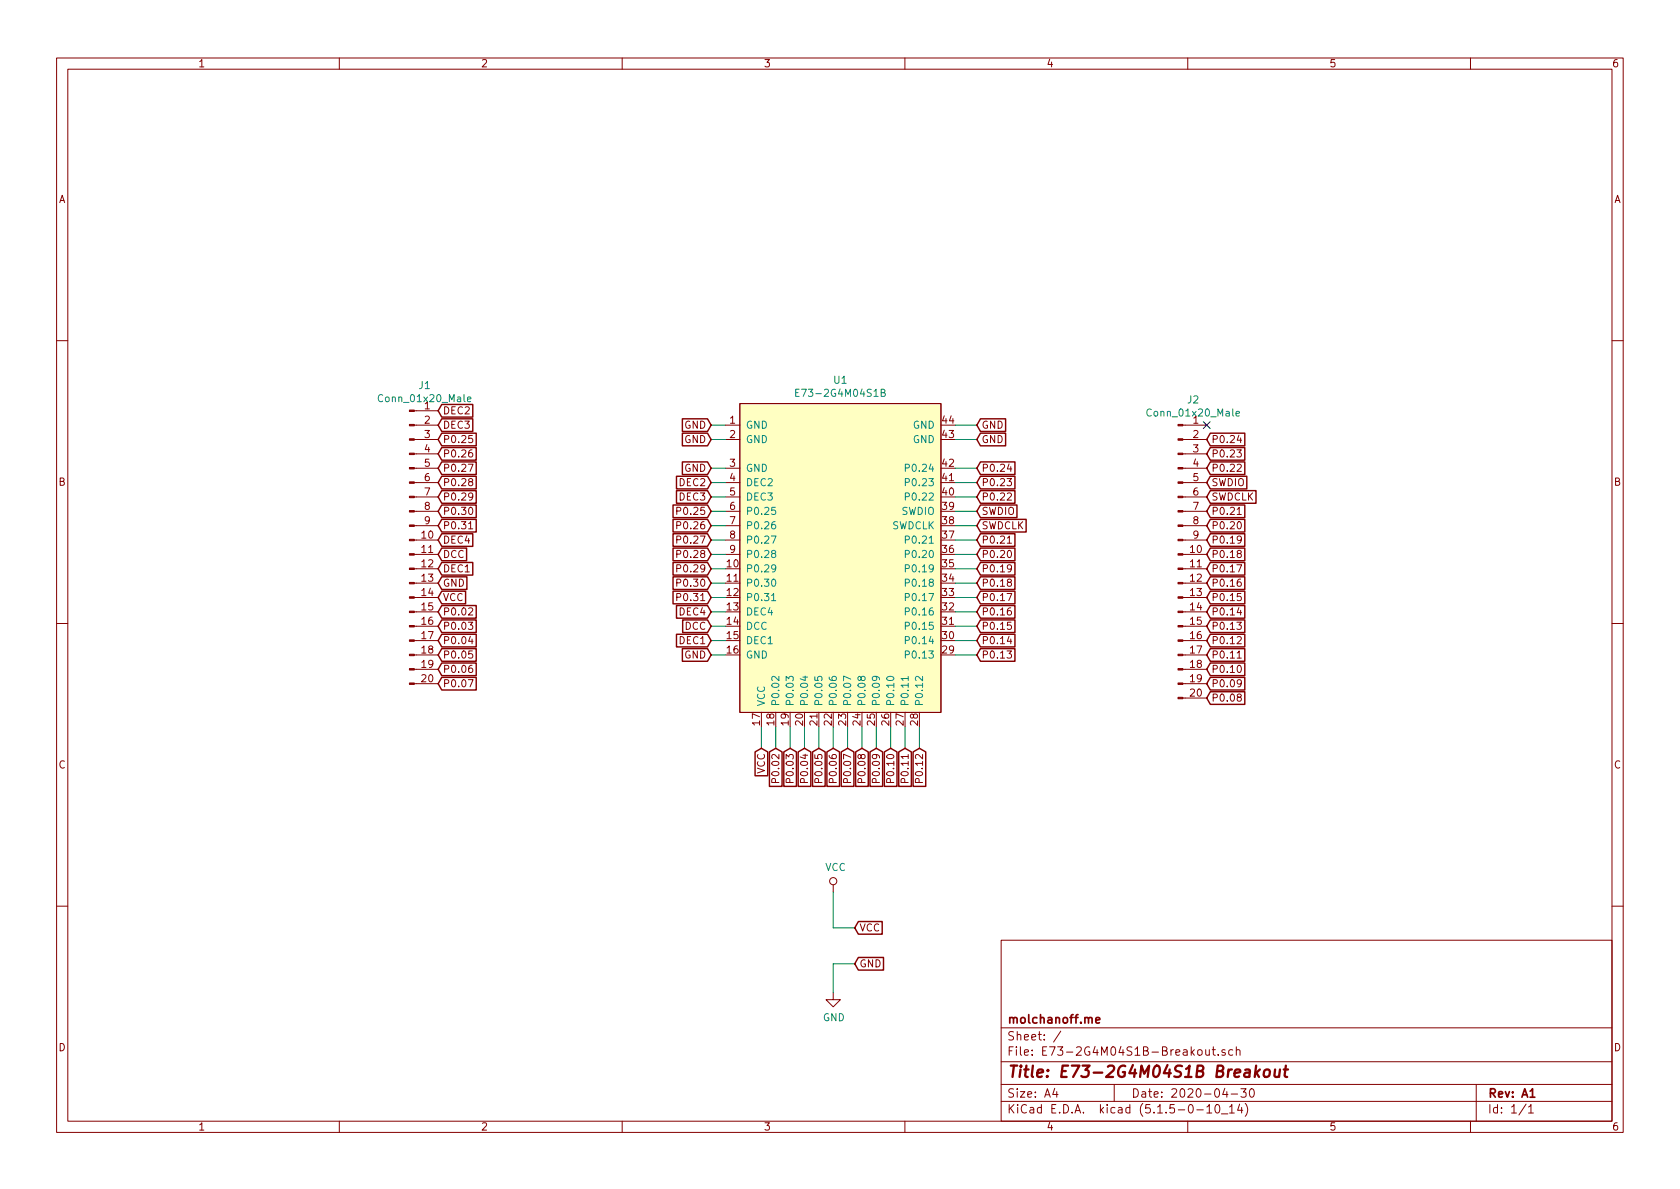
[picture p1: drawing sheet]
EESchema Schematic File Version 4
EELAYER 30 0
EELAYER END
$Descr A4 11693 8268
encoding utf-8
Sheet 1 1
Title "E73-2G4M04S1B Breakout"
Date "2020-04-30"
Rev "A1"
Comp "molchanoff.me"
Comment1 ""
Comment2 ""
Comment3 ""
Comment4 ""
$EndDescr
$Comp
L Ebyte:E73-2G4M04S1B U1
U 1 1
P 5850 3800
F 0 "U1" H 5850 4965 50  0000 C CNN
F 1 "E73-2G4M04S1B" H 5850 4874 50  0000 C CNN
F 2 "Ebyte:E73-2G4M04S1B" H 5900 3350 50  0001 C CNN
F 3 "" H 5900 3350 50  0001 C CNN
	1    5850 3800
	1    0    0    -1  
$EndComp
Wire Wire Line
	5050 3350 4950 3350
Text GLabel 4950 3350 0    50   Input ~ 0
DEC2
Wire Wire Line
	5050 3450 4950 3450
Wire Wire Line
	5050 3550 4950 3550
Wire Wire Line
	5050 3650 4950 3650
Wire Wire Line
	5050 3750 4950 3750
Wire Wire Line
	5050 3850 4950 3850
Wire Wire Line
	5050 3950 4950 3950
Wire Wire Line
	5050 4050 4950 4050
Wire Wire Line
	5050 4150 4950 4150
Wire Wire Line
	5050 4250 4950 4250
Wire Wire Line
	5050 4350 4950 4350
Wire Wire Line
	5050 4450 4950 4450
Wire Wire Line
	5050 4550 4950 4550
Text GLabel 4950 3450 0    50   Input ~ 0
DEC3
Text GLabel 4950 3550 0    50   Input ~ 0
P0.25
Text GLabel 4950 3650 0    50   Input ~ 0
P0.26
Text GLabel 4950 3750 0    50   Input ~ 0
P0.27
Text GLabel 4950 3850 0    50   Input ~ 0
P0.28
Text GLabel 4950 3950 0    50   Input ~ 0
P0.29
Text GLabel 4950 4050 0    50   Input ~ 0
P0.30
Text GLabel 4950 4150 0    50   Input ~ 0
P0.31
Text GLabel 4950 4250 0    50   Input ~ 0
DEC4
Text GLabel 4950 4350 0    50   Input ~ 0
DCC
Text GLabel 4950 4450 0    50   Input ~ 0
DEC1
Text GLabel 4950 4550 0    50   Input ~ 0
GND
Wire Wire Line
	5050 3250 4950 3250
Wire Wire Line
	5050 3050 4950 3050
Wire Wire Line
	5050 2950 4950 2950
Text GLabel 4950 2950 0    50   Input ~ 0
GND
Text GLabel 4950 3050 0    50   Input ~ 0
GND
Text GLabel 4950 3250 0    50   Input ~ 0
GND
Wire Wire Line
	5300 5050 5300 5200
Wire Wire Line
	5400 5050 5400 5200
Wire Wire Line
	5500 5050 5500 5200
Wire Wire Line
	5600 5050 5600 5200
Wire Wire Line
	5700 5050 5700 5200
Wire Wire Line
	5800 5050 5800 5200
Wire Wire Line
	5900 5050 5900 5200
Wire Wire Line
	6000 5050 6000 5200
Wire Wire Line
	6100 5050 6100 5200
Wire Wire Line
	6200 5050 6200 5200
Wire Wire Line
	6300 5050 6300 5200
Wire Wire Line
	6400 5050 6400 5200
Text GLabel 5300 5200 3    50   Input ~ 0
VCC
Text GLabel 5400 5200 3    50   Input ~ 0
P0.02
Text GLabel 5500 5200 3    50   Input ~ 0
P0.03
Text GLabel 5600 5200 3    50   Input ~ 0
P0.04
Text GLabel 5700 5200 3    50   Input ~ 0
P0.05
Text GLabel 5800 5200 3    50   Input ~ 0
P0.06
Text GLabel 5900 5200 3    50   Input ~ 0
P0.07
Text GLabel 6000 5200 3    50   Input ~ 0
P0.08
Text GLabel 6100 5200 3    50   Input ~ 0
P0.09
Text GLabel 6200 5200 3    50   Input ~ 0
P0.10
Text GLabel 6300 5200 3    50   Input ~ 0
P0.11
Text GLabel 6400 5200 3    50   Input ~ 0
P0.12
Wire Wire Line
	6650 4550 6800 4550
Wire Wire Line
	6650 4450 6800 4450
Wire Wire Line
	6650 4350 6800 4350
Wire Wire Line
	6650 4250 6800 4250
Wire Wire Line
	6650 4150 6800 4150
Wire Wire Line
	6650 4050 6800 4050
Wire Wire Line
	6650 3950 6800 3950
Wire Wire Line
	6650 3850 6800 3850
Wire Wire Line
	6650 3750 6800 3750
Wire Wire Line
	6650 3650 6800 3650
Wire Wire Line
	6650 3550 6800 3550
Wire Wire Line
	6650 3450 6800 3450
Wire Wire Line
	6650 3350 6800 3350
Wire Wire Line
	6650 3250 6800 3250
Wire Wire Line
	6650 3050 6800 3050
Wire Wire Line
	6650 2950 6800 2950
Text GLabel 6800 4550 2    50   Input ~ 0
P0.13
Text GLabel 6800 4450 2    50   Input ~ 0
P0.14
Text GLabel 6800 4350 2    50   Input ~ 0
P0.15
Text GLabel 6800 4250 2    50   Input ~ 0
P0.16
Text GLabel 6800 4150 2    50   Input ~ 0
P0.17
Text GLabel 6800 4050 2    50   Input ~ 0
P0.18
Text GLabel 6800 3950 2    50   Input ~ 0
P0.19
Text GLabel 6800 3850 2    50   Input ~ 0
P0.20
Text GLabel 6800 3750 2    50   Input ~ 0
P0.21
Text GLabel 6800 3650 2    50   Input ~ 0
SWDCLK
Text GLabel 6800 3550 2    50   Input ~ 0
SWDIO
Text GLabel 6800 3450 2    50   Input ~ 0
P0.22
Text GLabel 6800 3350 2    50   Input ~ 0
P0.23
Text GLabel 6800 3250 2    50   Input ~ 0
P0.24
Text GLabel 6800 3050 2    50   Input ~ 0
GND
Text GLabel 6800 2950 2    50   Input ~ 0
GND
Text GLabel 3050 2850 2    50   Input ~ 0
DEC2
Text GLabel 3050 2950 2    50   Input ~ 0
DEC3
Text GLabel 3050 3050 2    50   Input ~ 0
P0.25
Text GLabel 3050 3150 2    50   Input ~ 0
P0.26
Text GLabel 3050 3250 2    50   Input ~ 0
P0.27
Text GLabel 3050 3350 2    50   Input ~ 0
P0.28
Text GLabel 3050 3450 2    50   Input ~ 0
P0.29
Text GLabel 3050 3550 2    50   Input ~ 0
P0.30
Text GLabel 3050 3650 2    50   Input ~ 0
P0.31
Text GLabel 3050 3750 2    50   Input ~ 0
DEC4
Text GLabel 3050 3850 2    50   Input ~ 0
DCC
Text GLabel 3050 3950 2    50   Input ~ 0
DEC1
Text GLabel 3050 4050 2    50   Input ~ 0
GND
Text GLabel 3050 4150 2    50   Input ~ 0
VCC
Text GLabel 3050 4250 2    50   Input ~ 0
P0.02
Text GLabel 3050 4350 2    50   Input ~ 0
P0.03
Text GLabel 3050 4450 2    50   Input ~ 0
P0.04
Text GLabel 3050 4550 2    50   Input ~ 0
P0.05
Text GLabel 3050 4650 2    50   Input ~ 0
P0.06
$Comp
L Connector:Conn_01x20_Male J2
U 1 1
P 8200 3850
F 0 "J2" H 8306 4928 50  0000 C CNN
F 1 "Conn_01x20_Male" H 8306 4837 50  0000 C CNN
F 2 "Connector_PinHeader_2.54mm:PinHeader_1x20_P2.54mm_Vertical" H 8200 3850 50  0001 C CNN
F 3 "~" H 8200 3850 50  0001 C CNN
	1    8200 3850
	1    0    0    -1  
$EndComp
$Comp
L Connector:Conn_01x20_Male J1
U 1 1
P 2850 3750
F 0 "J1" H 2956 4828 50  0000 C CNN
F 1 "Conn_01x20_Male" H 2956 4737 50  0000 C CNN
F 2 "Connector_PinHeader_2.54mm:PinHeader_1x20_P2.54mm_Vertical" H 2850 3750 50  0001 C CNN
F 3 "~" H 2850 3750 50  0001 C CNN
	1    2850 3750
	1    0    0    -1  
$EndComp
Text GLabel 3050 4750 2    50   Input ~ 0
P0.07
Text GLabel 8400 4850 2    50   Input ~ 0
P0.08
Text GLabel 8400 4750 2    50   Input ~ 0
P0.09
Text GLabel 8400 4650 2    50   Input ~ 0
P0.10
Text GLabel 8400 4550 2    50   Input ~ 0
P0.11
Text GLabel 8400 4450 2    50   Input ~ 0
P0.12
Text GLabel 8400 4350 2    50   Input ~ 0
P0.13
Text GLabel 8400 4250 2    50   Input ~ 0
P0.14
Text GLabel 8400 4150 2    50   Input ~ 0
P0.15
Text GLabel 8400 4050 2    50   Input ~ 0
P0.16
Text GLabel 8400 3950 2    50   Input ~ 0
P0.17
Text GLabel 8400 3850 2    50   Input ~ 0
P0.18
Text GLabel 8400 3750 2    50   Input ~ 0
P0.19
Text GLabel 8400 3650 2    50   Input ~ 0
P0.20
Text GLabel 8400 3550 2    50   Input ~ 0
P0.21
Text GLabel 8400 3450 2    50   Input ~ 0
SWDCLK
Text GLabel 8400 3350 2    50   Input ~ 0
SWDIO
Text GLabel 8400 3250 2    50   Input ~ 0
P0.22
Text GLabel 8400 3150 2    50   Input ~ 0
P0.23
Text GLabel 8400 3050 2    50   Input ~ 0
P0.24
NoConn ~ 8400 2950
$Comp
L power:VCC #PWR0101
U 1 1
P 5800 6200
F 0 "#PWR0101" H 5800 6050 50  0001 C CNN
F 1 "VCC" H 5817 6373 50  0000 C CNN
F 2 "" H 5800 6200 50  0001 C CNN
F 3 "" H 5800 6200 50  0001 C CNN
	1    5800 6200
	1    0    0    -1  
$EndComp
Text GLabel 5950 6450 2    50   Input ~ 0
VCC
Wire Wire Line
	5800 6200 5800 6450
Wire Wire Line
	5800 6450 5950 6450
$Comp
L power:GND #PWR0102
U 1 1
P 5800 6900
F 0 "#PWR0102" H 5800 6650 50  0001 C CNN
F 1 "GND" H 5805 6727 50  0000 C CNN
F 2 "" H 5800 6900 50  0001 C CNN
F 3 "" H 5800 6900 50  0001 C CNN
	1    5800 6900
	1    0    0    -1  
$EndComp
Text GLabel 5950 6700 2    50   Input ~ 0
GND
Wire Wire Line
	5950 6700 5800 6700
Wire Wire Line
	5800 6700 5800 6900
$EndSCHEMATC
